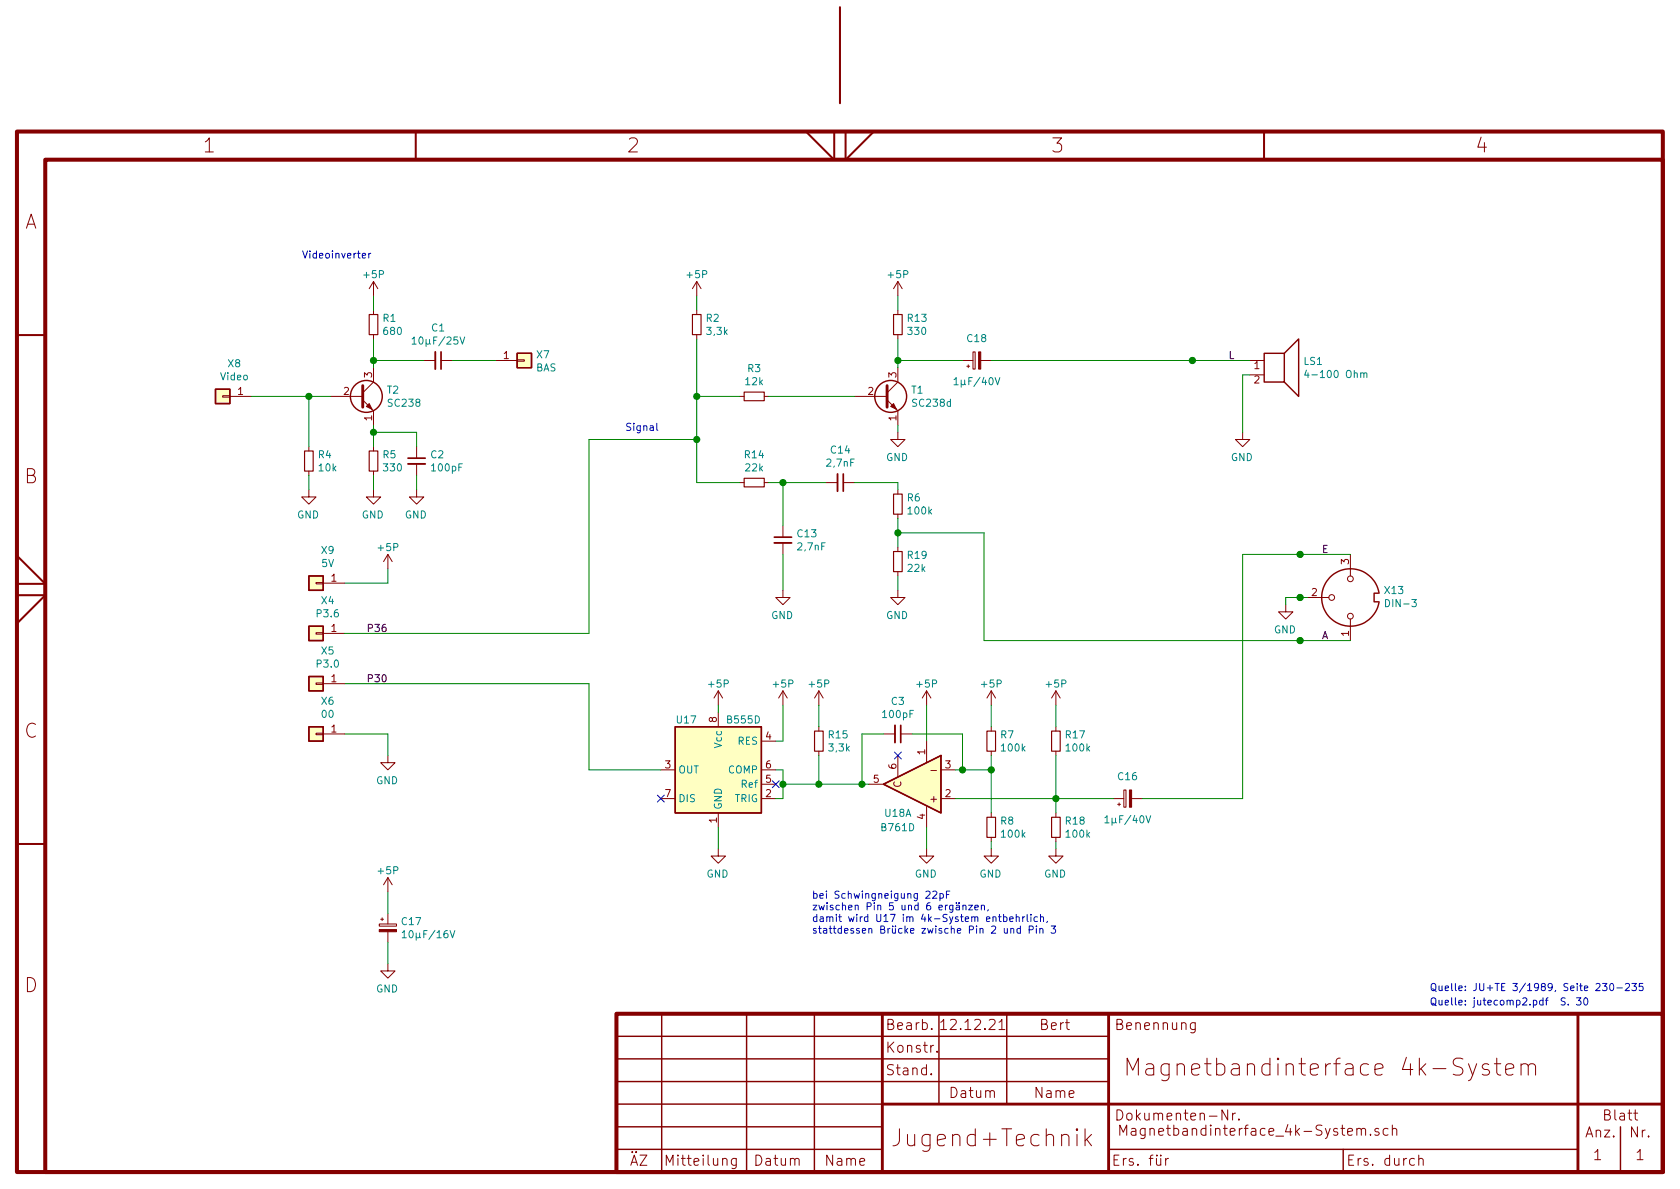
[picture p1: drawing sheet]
EESchema Schematic File Version 4
EELAYER 30 0
EELAYER END
$Descr A4 11693 8268
encoding utf-8
Sheet 1 1
Title "Magnetbandinterface 4k-System"
Date "12.12.21"
Rev "2"
Comp "Jugend+Technik"
Comment1 "Bert"
Comment2 ""
Comment3 ""
Comment4 ""
$EndDescr
Text Notes 9950 7000 0    50   ~ 0
Quelle: jutecomp2.pdf  S. 30
Text Notes 9950 6900 0    50   ~ 0
Quelle: JU+TE 3/1989, Seite 230-235
$Comp
L power:GND #PWR?
U 1 1
P 2700 5250
AR Path="/61281715/61254FA1" Ref="#PWR?"  Part="1" 
AR Path="/60FD40F8/61254FA1" Ref="#PWR?"  Part="1" 
AR Path="/61282124/61254FA1" Ref="#PWR0128"  Part="1" 
AR Path="/61254FA1" Ref="#PWR0128"  Part="1" 
F 0 "#PWR0128" H 2700 5000 50  0001 C CNN
F 1 "GND" H 2705 5077 50  0000 C CNN
F 2 "" H 2700 5250 50  0001 C CNN
F 3 "" H 2700 5250 50  0001 C CNN
	1    2700 5250
	-1   0    0    -1  
$EndComp
$Comp
L power:+5P #PWR?
U 1 1
P 2700 3950
AR Path="/61281715/61254FA7" Ref="#PWR?"  Part="1" 
AR Path="/60FD40F8/61254FA7" Ref="#PWR?"  Part="1" 
AR Path="/61282124/61254FA7" Ref="#PWR0129"  Part="1" 
AR Path="/61254FA7" Ref="#PWR0129"  Part="1" 
F 0 "#PWR0129" H 2700 3800 50  0001 C CNN
F 1 "+5P" H 2700 4100 50  0000 C CNN
F 2 "" H 2700 3950 50  0001 C CNN
F 3 "" H 2700 3950 50  0001 C CNN
	1    2700 3950
	-1   0    0    -1  
$EndComp
Wire Wire Line
	2700 5250 2700 5100
Wire Wire Line
	2700 4050 2700 3950
Text Label 2550 4750 0    50   ~ 0
P30
Wire Wire Line
	4100 4400 4100 3050
Wire Wire Line
	4100 3050 4850 3050
Wire Wire Line
	4850 3050 4850 2750
Connection ~ 4850 3050
Text Label 2550 4400 0    50   ~ 0
P36
Wire Wire Line
	5950 2750 5350 2750
$Comp
L power:+5P #PWR?
U 1 1
P 6250 2050
AR Path="/61281715/6127DF6F" Ref="#PWR?"  Part="1" 
AR Path="/60FD40F8/6127DF6F" Ref="#PWR?"  Part="1" 
AR Path="/61282124/6127DF6F" Ref="#PWR0133"  Part="1" 
AR Path="/6127DF6F" Ref="#PWR0133"  Part="1" 
F 0 "#PWR0133" H 6250 1900 50  0001 C CNN
F 1 "+5P" H 6250 2200 50  0000 C CNN
F 2 "" H 6250 2050 50  0001 C CNN
F 3 "" H 6250 2050 50  0001 C CNN
	1    6250 2050
	-1   0    0    -1  
$EndComp
$Comp
L Device:C_Small C?
U 1 1
P 5450 3750
AR Path="/61282C56/61283E0A" Ref="C?"  Part="1" 
AR Path="/61282124/61283E0A" Ref="C13"  Part="1" 
AR Path="/61283E0A" Ref="C13"  Part="1" 
F 0 "C13" H 5542 3796 50  0000 L CNN
F 1 "2,7nF" H 5542 3705 50  0000 L CNN
F 2 "Capacitor_THT:C_Rect_L9.0mm_W2.5mm_P7.50mm_MKT" H 5450 3750 50  0001 C CNN
F 3 "~" H 5450 3750 50  0001 C CNN
	1    5450 3750
	1    0    0    -1  
$EndComp
Wire Wire Line
	6250 3400 6250 3350
Wire Wire Line
	5350 3350 5450 3350
$Comp
L power:GND #PWR?
U 1 1
P 2700 6700
AR Path="/61281715/6128C658" Ref="#PWR?"  Part="1" 
AR Path="/60FD40F8/6128C658" Ref="#PWR?"  Part="1" 
AR Path="/61282124/6128C658" Ref="#PWR0134"  Part="1" 
AR Path="/6128C658" Ref="#PWR0134"  Part="1" 
F 0 "#PWR0134" H 2700 6450 50  0001 C CNN
F 1 "GND" H 2705 6527 50  0000 C CNN
F 2 "" H 2700 6700 50  0001 C CNN
F 3 "" H 2700 6700 50  0001 C CNN
	1    2700 6700
	-1   0    0    -1  
$EndComp
$Comp
L power:+5P #PWR?
U 1 1
P 2700 6200
AR Path="/61281715/6128C9C8" Ref="#PWR?"  Part="1" 
AR Path="/60FD40F8/6128C9C8" Ref="#PWR?"  Part="1" 
AR Path="/61282124/6128C9C8" Ref="#PWR0135"  Part="1" 
AR Path="/6128C9C8" Ref="#PWR0135"  Part="1" 
F 0 "#PWR0135" H 2700 6050 50  0001 C CNN
F 1 "+5P" H 2700 6350 50  0000 C CNN
F 2 "" H 2700 6200 50  0001 C CNN
F 3 "" H 2700 6200 50  0001 C CNN
	1    2700 6200
	-1   0    0    -1  
$EndComp
$Comp
L Device:CP_Small C?
U 1 1
P 2700 6450
AR Path="/61282C56/6128E5ED" Ref="C?"  Part="1" 
AR Path="/61282124/6128E5ED" Ref="C17"  Part="1" 
AR Path="/6128E5ED" Ref="C17"  Part="1" 
F 0 "C17" H 2788 6496 50  0000 L CNN
F 1 "10µF/16V" H 2788 6405 50  0000 L CNN
F 2 "Capacitor_THT:CP_Radial_D6.3mm_P2.50mm" H 2700 6450 50  0001 C CNN
F 3 "~" H 2700 6450 50  0001 C CNN
	1    2700 6450
	1    0    0    -1  
$EndComp
Wire Wire Line
	2700 6200 2700 6350
Wire Wire Line
	2700 6550 2700 6700
$Comp
L RFT_Analogschaltkreise:B555D U17
U 1 1
P 5000 5350
F 0 "U17" H 5300 5700 50  0000 R CNN
F 1 "B555D" H 4700 5700 50  0000 L CNN
F 2 "Package_DIP:DIP-8_W7.62mm" H 5000 4450 50  0001 C CNN
F 3 "https://www.tu-chemnitz.de/etit/zentral/ddr/b555.gif" H 5000 5350 50  0001 C CNN
	1    5000 5350
	-1   0    0    -1  
$EndComp
$Comp
L power:GND #PWR?
U 1 1
P 5000 5900
AR Path="/61281715/612928A2" Ref="#PWR?"  Part="1" 
AR Path="/60FD40F8/612928A2" Ref="#PWR?"  Part="1" 
AR Path="/61282124/612928A2" Ref="#PWR0136"  Part="1" 
AR Path="/612928A2" Ref="#PWR0136"  Part="1" 
F 0 "#PWR0136" H 5000 5650 50  0001 C CNN
F 1 "GND" H 5005 5727 50  0000 C CNN
F 2 "" H 5000 5900 50  0001 C CNN
F 3 "" H 5000 5900 50  0001 C CNN
	1    5000 5900
	-1   0    0    -1  
$EndComp
Wire Wire Line
	5000 5900 5000 5750
$Comp
L power:+5P #PWR?
U 1 1
P 5000 4900
AR Path="/61281715/61293538" Ref="#PWR?"  Part="1" 
AR Path="/60FD40F8/61293538" Ref="#PWR?"  Part="1" 
AR Path="/61282124/61293538" Ref="#PWR0137"  Part="1" 
AR Path="/61293538" Ref="#PWR0137"  Part="1" 
F 0 "#PWR0137" H 5000 4750 50  0001 C CNN
F 1 "+5P" H 5000 5050 50  0000 C CNN
F 2 "" H 5000 4900 50  0001 C CNN
F 3 "" H 5000 4900 50  0001 C CNN
	1    5000 4900
	-1   0    0    -1  
$EndComp
Wire Wire Line
	5000 4900 5000 4950
$Comp
L power:+5P #PWR?
U 1 1
P 5450 4900
AR Path="/61281715/61294D41" Ref="#PWR?"  Part="1" 
AR Path="/60FD40F8/61294D41" Ref="#PWR?"  Part="1" 
AR Path="/61282124/61294D41" Ref="#PWR0138"  Part="1" 
AR Path="/61294D41" Ref="#PWR0138"  Part="1" 
F 0 "#PWR0138" H 5450 4750 50  0001 C CNN
F 1 "+5P" H 5450 5050 50  0000 C CNN
F 2 "" H 5450 4900 50  0001 C CNN
F 3 "" H 5450 4900 50  0001 C CNN
	1    5450 4900
	1    0    0    -1  
$EndComp
Wire Wire Line
	5450 4900 5450 5150
Wire Wire Line
	5450 5150 5400 5150
Wire Wire Line
	4600 5350 4100 5350
Wire Wire Line
	4100 5350 4100 4750
NoConn ~ 4600 5550
NoConn ~ 5400 5450
$Comp
L power:+5P #PWR?
U 1 1
P 5700 4900
AR Path="/61281715/6129CB4C" Ref="#PWR?"  Part="1" 
AR Path="/60FD40F8/6129CB4C" Ref="#PWR?"  Part="1" 
AR Path="/61282124/6129CB4C" Ref="#PWR0139"  Part="1" 
AR Path="/6129CB4C" Ref="#PWR0139"  Part="1" 
F 0 "#PWR0139" H 5700 4750 50  0001 C CNN
F 1 "+5P" H 5700 5050 50  0000 C CNN
F 2 "" H 5700 4900 50  0001 C CNN
F 3 "" H 5700 4900 50  0001 C CNN
	1    5700 4900
	1    0    0    -1  
$EndComp
Wire Wire Line
	5400 5550 5450 5550
Wire Wire Line
	5400 5350 5450 5350
$Comp
L RFT_Analogschaltkreise:B761D U18
U 1 1
P 6350 5450
F 0 "U18" H 6450 5250 50  0000 C CNN
F 1 "B761D" H 6450 5150 50  0000 C CNN
F 2 "Package_DIP:DIP-6_W7.62mm" H 6350 4650 50  0001 C CNN
F 3 "https://www.tu-chemnitz.de/etit/zentral/ddr/b611.gif" H 6350 5450 50  0001 C CNN
	1    6350 5450
	-1   0    0    -1  
$EndComp
$Comp
L RFT_Analogschaltkreise:B761D U18
U 2 1
P 6350 5450
F 0 "U18" H 6162 5496 50  0001 R CNN
F 1 "B761D" H 6162 5405 50  0001 R CNN
F 2 "Package_DIP:DIP-6_W7.62mm" H 6350 4650 50  0001 C CNN
F 3 "https://www.tu-chemnitz.de/etit/zentral/ddr/b611.gif" H 6350 5450 50  0001 C CNN
	2    6350 5450
	-1   0    0    -1  
$EndComp
Wire Wire Line
	6050 5450 6000 5450
Connection ~ 5700 5450
$Comp
L power:+5P #PWR?
U 1 1
P 6450 4900
AR Path="/61281715/612A65ED" Ref="#PWR?"  Part="1" 
AR Path="/60FD40F8/612A65ED" Ref="#PWR?"  Part="1" 
AR Path="/61282124/612A65ED" Ref="#PWR0141"  Part="1" 
AR Path="/612A65ED" Ref="#PWR0141"  Part="1" 
F 0 "#PWR0141" H 6450 4750 50  0001 C CNN
F 1 "+5P" H 6450 5050 50  0000 C CNN
F 2 "" H 6450 4900 50  0001 C CNN
F 3 "" H 6450 4900 50  0001 C CNN
	1    6450 4900
	1    0    0    -1  
$EndComp
$Comp
L power:GND #PWR?
U 1 1
P 6450 5900
AR Path="/61281715/612A6A42" Ref="#PWR?"  Part="1" 
AR Path="/60FD40F8/612A6A42" Ref="#PWR?"  Part="1" 
AR Path="/61282124/612A6A42" Ref="#PWR0142"  Part="1" 
AR Path="/612A6A42" Ref="#PWR0142"  Part="1" 
F 0 "#PWR0142" H 6450 5650 50  0001 C CNN
F 1 "GND" H 6455 5727 50  0000 C CNN
F 2 "" H 6450 5900 50  0001 C CNN
F 3 "" H 6450 5900 50  0001 C CNN
	1    6450 5900
	-1   0    0    -1  
$EndComp
Wire Wire Line
	6450 5900 6450 5750
Wire Wire Line
	6450 5150 6450 4900
NoConn ~ 6250 5250
$Comp
L power:GND #PWR?
U 1 1
P 6900 5900
AR Path="/61281715/612AAA98" Ref="#PWR?"  Part="1" 
AR Path="/60FD40F8/612AAA98" Ref="#PWR?"  Part="1" 
AR Path="/61282124/612AAA98" Ref="#PWR0143"  Part="1" 
AR Path="/612AAA98" Ref="#PWR0143"  Part="1" 
F 0 "#PWR0143" H 6900 5650 50  0001 C CNN
F 1 "GND" H 6905 5727 50  0000 C CNN
F 2 "" H 6900 5900 50  0001 C CNN
F 3 "" H 6900 5900 50  0001 C CNN
	1    6900 5900
	-1   0    0    -1  
$EndComp
$Comp
L power:+5P #PWR?
U 1 1
P 6900 4900
AR Path="/61281715/612AAD35" Ref="#PWR?"  Part="1" 
AR Path="/60FD40F8/612AAD35" Ref="#PWR?"  Part="1" 
AR Path="/61282124/612AAD35" Ref="#PWR0144"  Part="1" 
AR Path="/612AAD35" Ref="#PWR0144"  Part="1" 
F 0 "#PWR0144" H 6900 4750 50  0001 C CNN
F 1 "+5P" H 6900 5050 50  0000 C CNN
F 2 "" H 6900 4900 50  0001 C CNN
F 3 "" H 6900 4900 50  0001 C CNN
	1    6900 4900
	1    0    0    -1  
$EndComp
Wire Wire Line
	6900 4900 6900 5050
Wire Wire Line
	6900 5850 6900 5900
$Comp
L power:GND #PWR?
U 1 1
P 7350 5900
AR Path="/61281715/612B4BE2" Ref="#PWR?"  Part="1" 
AR Path="/60FD40F8/612B4BE2" Ref="#PWR?"  Part="1" 
AR Path="/61282124/612B4BE2" Ref="#PWR0145"  Part="1" 
AR Path="/612B4BE2" Ref="#PWR0145"  Part="1" 
F 0 "#PWR0145" H 7350 5650 50  0001 C CNN
F 1 "GND" H 7355 5727 50  0000 C CNN
F 2 "" H 7350 5900 50  0001 C CNN
F 3 "" H 7350 5900 50  0001 C CNN
	1    7350 5900
	-1   0    0    -1  
$EndComp
$Comp
L power:+5P #PWR?
U 1 1
P 7350 4900
AR Path="/61281715/612B4EE5" Ref="#PWR?"  Part="1" 
AR Path="/60FD40F8/612B4EE5" Ref="#PWR?"  Part="1" 
AR Path="/61282124/612B4EE5" Ref="#PWR0146"  Part="1" 
AR Path="/612B4EE5" Ref="#PWR0146"  Part="1" 
F 0 "#PWR0146" H 7350 4750 50  0001 C CNN
F 1 "+5P" H 7350 5050 50  0000 C CNN
F 2 "" H 7350 4900 50  0001 C CNN
F 3 "" H 7350 4900 50  0001 C CNN
	1    7350 4900
	1    0    0    -1  
$EndComp
Connection ~ 7350 5550
$Comp
L power:GND #PWR?
U 1 1
P 6250 4100
AR Path="/61281715/612C6C13" Ref="#PWR?"  Part="1" 
AR Path="/60FD40F8/612C6C13" Ref="#PWR?"  Part="1" 
AR Path="/61282124/612C6C13" Ref="#PWR0147"  Part="1" 
AR Path="/612C6C13" Ref="#PWR0147"  Part="1" 
F 0 "#PWR0147" H 6250 3850 50  0001 C CNN
F 1 "GND" H 6255 3927 50  0000 C CNN
F 2 "" H 6250 4100 50  0001 C CNN
F 3 "" H 6250 4100 50  0001 C CNN
	1    6250 4100
	-1   0    0    -1  
$EndComp
$Comp
L Connector:DIN-3 X13
U 1 1
P 9400 4150
F 0 "X13" V 9446 3920 50  0000 R CNN
F 1 "DIN-3" V 9355 3920 50  0000 R CNN
F 2 "Connector_PinHeader_2.54mm:PinHeader_1x03_P2.54mm_Vertical" H 9400 4150 50  0001 C CNN
F 3 "http://www.mouser.com/ds/2/18/40_c091_abd_e-75918.pdf" H 9400 4150 50  0001 C CNN
	1    9400 4150
	0    -1   -1   0   
$EndComp
$Comp
L power:GND #PWR?
U 1 1
P 8950 4200
AR Path="/61281715/612D6E89" Ref="#PWR?"  Part="1" 
AR Path="/60FD40F8/612D6E89" Ref="#PWR?"  Part="1" 
AR Path="/61282124/612D6E89" Ref="#PWR0149"  Part="1" 
AR Path="/612D6E89" Ref="#PWR0149"  Part="1" 
F 0 "#PWR0149" H 8950 3950 50  0001 C CNN
F 1 "GND" H 8955 4027 50  0000 C CNN
F 2 "" H 8950 4200 50  0001 C CNN
F 3 "" H 8950 4200 50  0001 C CNN
	1    8950 4200
	-1   0    0    -1  
$EndComp
Wire Wire Line
	9400 4450 9050 4450
Connection ~ 6250 3700
Wire Wire Line
	6250 3700 6250 3600
Wire Wire Line
	8650 3850 8650 5550
Wire Wire Line
	7950 5550 8650 5550
$Comp
L Device:CP_Small C?
U 1 1
P 6800 2500
AR Path="/61282C56/612E0742" Ref="C?"  Part="1" 
AR Path="/61282124/612E0742" Ref="C18"  Part="1" 
AR Path="/612E0742" Ref="C18"  Part="1" 
F 0 "C18" V 6950 2500 50  0000 C CNN
F 1 "1µF/40V" V 6650 2500 50  0000 C CNN
F 2 "Capacitor_THT:CP_Radial_D6.3mm_P2.50mm" H 6800 2500 50  0001 C CNN
F 3 "~" H 6800 2500 50  0001 C CNN
	1    6800 2500
	0    -1   -1   0   
$EndComp
$Comp
L Device:Speaker LS1
U 1 1
P 8900 2500
F 0 "LS1" H 9070 2496 50  0000 L CNN
F 1 "4-100 Ohm" H 9070 2405 50  0000 L CNN
F 2 "TerminalBlock_RND:TerminalBlock_RND_205-00001_1x02_P5.00mm_Horizontal" H 8900 2300 50  0001 C CNN
F 3 "~" H 8890 2450 50  0001 C CNN
	1    8900 2500
	1    0    0    -1  
$EndComp
Wire Wire Line
	8700 2500 8300 2500
Wire Wire Line
	6250 2350 6250 2500
Wire Wire Line
	6700 2500 6250 2500
Connection ~ 6250 2500
Wire Wire Line
	6250 2500 6250 2550
$Comp
L power:GND #PWR?
U 1 1
P 8650 3000
AR Path="/61281715/612E5402" Ref="#PWR?"  Part="1" 
AR Path="/60FD40F8/612E5402" Ref="#PWR?"  Part="1" 
AR Path="/61282124/612E5402" Ref="#PWR0150"  Part="1" 
AR Path="/612E5402" Ref="#PWR0150"  Part="1" 
F 0 "#PWR0150" H 8650 2750 50  0001 C CNN
F 1 "GND" H 8655 2827 50  0000 C CNN
F 2 "" H 8650 3000 50  0001 C CNN
F 3 "" H 8650 3000 50  0001 C CNN
	1    8650 3000
	-1   0    0    -1  
$EndComp
Wire Wire Line
	8650 3000 8650 2600
Wire Wire Line
	8650 2600 8700 2600
Text Label 8550 2500 0    50   ~ 0
L
Text Label 9200 3850 0    50   ~ 0
E
Text Label 9200 4450 0    50   ~ 0
A
$Comp
L power:GND #PWR?
U 1 1
P 6250 3000
AR Path="/61281715/612FDDBB" Ref="#PWR?"  Part="1" 
AR Path="/60FD40F8/612FDDBB" Ref="#PWR?"  Part="1" 
AR Path="/61282124/612FDDBB" Ref="#PWR0151"  Part="1" 
AR Path="/612FDDBB" Ref="#PWR0151"  Part="1" 
F 0 "#PWR0151" H 6250 2750 50  0001 C CNN
F 1 "GND" H 6255 2827 50  0000 C CNN
F 2 "" H 6250 3000 50  0001 C CNN
F 3 "" H 6250 3000 50  0001 C CNN
	1    6250 3000
	-1   0    0    -1  
$EndComp
$Comp
L power:GND #PWR?
U 1 1
P 5450 4100
AR Path="/61281715/61306147" Ref="#PWR?"  Part="1" 
AR Path="/60FD40F8/61306147" Ref="#PWR?"  Part="1" 
AR Path="/61282124/61306147" Ref="#PWR0152"  Part="1" 
AR Path="/61306147" Ref="#PWR0152"  Part="1" 
F 0 "#PWR0152" H 5450 3850 50  0001 C CNN
F 1 "GND" H 5455 3927 50  0000 C CNN
F 2 "" H 5450 4100 50  0001 C CNN
F 3 "" H 5450 4100 50  0001 C CNN
	1    5450 4100
	-1   0    0    -1  
$EndComp
Wire Wire Line
	5450 4100 5450 3850
Wire Wire Line
	5450 3650 5450 3350
Connection ~ 5450 3350
Wire Wire Line
	5450 3350 5750 3350
Wire Wire Line
	6250 2950 6250 3000
Wire Wire Line
	8950 4150 8950 4200
Wire Wire Line
	8950 4150 9050 4150
Wire Wire Line
	6250 3700 6850 3700
Wire Wire Line
	6850 3700 6850 4450
Wire Wire Line
	8650 3850 9050 3850
Text Notes 4350 3000 0    50   ~ 0
Signal
$Comp
L Device:CP_Small C?
U 1 1
P 7850 5550
AR Path="/61282C56/61AD3CD7" Ref="C?"  Part="1" 
AR Path="/61282124/61AD3CD7" Ref="C?"  Part="1" 
AR Path="/61AD3CD7" Ref="C16"  Part="1" 
F 0 "C16" V 8000 5550 50  0000 C CNN
F 1 "1µF/40V" V 7700 5550 50  0000 C CNN
F 2 "Capacitor_THT:CP_Radial_D6.3mm_P2.50mm" H 7850 5550 50  0001 C CNN
F 3 "~" H 7850 5550 50  0001 C CNN
	1    7850 5550
	0    -1   -1   0   
$EndComp
$Comp
L Device:R_Small R7
U 1 1
P 6900 5150
F 0 "R7" H 6959 5196 50  0000 L CNN
F 1 "100k" H 6959 5105 50  0000 L CNN
F 2 "Tiny2k_Bauteile:R_Axial_TGL8728_L5.9mm_D2.4mm_P12.50mm_Horizontal" H 6900 5150 50  0001 C CNN
F 3 "~" H 6900 5150 50  0001 C CNN
	1    6900 5150
	1    0    0    -1  
$EndComp
Wire Wire Line
	6900 5250 6900 5350
$Comp
L Device:R_Small R8
U 1 1
P 6900 5750
F 0 "R8" H 6959 5796 50  0000 L CNN
F 1 "100k" H 6959 5705 50  0000 L CNN
F 2 "Tiny2k_Bauteile:R_Axial_TGL8728_L5.9mm_D2.4mm_P12.50mm_Horizontal" H 6900 5750 50  0001 C CNN
F 3 "~" H 6900 5750 50  0001 C CNN
	1    6900 5750
	1    0    0    -1  
$EndComp
Wire Wire Line
	6650 5350 6700 5350
Connection ~ 6900 5350
Wire Wire Line
	6900 5350 6900 5650
$Comp
L Device:C_Small C3
U 1 1
P 6250 5100
F 0 "C3" V 6021 5100 50  0000 C CNN
F 1 "100pF" V 6112 5100 50  0000 C CNN
F 2 "Capacitor_THT:C_Disc_D4.3mm_W1.9mm_P5.00mm" H 6250 5100 50  0001 C CNN
F 3 "~" H 6250 5100 50  0001 C CNN
	1    6250 5100
	0    1    1    0   
$EndComp
Wire Wire Line
	6150 5100 6000 5100
Wire Wire Line
	6000 5100 6000 5450
Connection ~ 6000 5450
Wire Wire Line
	6000 5450 5700 5450
Wire Wire Line
	6350 5100 6700 5100
Wire Wire Line
	6700 5100 6700 5350
Connection ~ 6700 5350
Wire Wire Line
	6700 5350 6900 5350
$Comp
L RFT_Transistoren_und_Dioden:SC238 T1
U 1 1
P 6150 2750
F 0 "T1" H 6340 2796 50  0000 L CNN
F 1 "SC238d" H 6340 2705 50  0000 L CNN
F 2 "Package_TO_SOT_THT:TO-92_Inline_Wide" H 6200 2750 50  0001 C CNN
F 3 "https://www.tu-chemnitz.de/etit/zentral/ddr/sc236.gif" H 6200 2750 50  0001 C CNN
	1    6150 2750
	1    0    0    -1  
$EndComp
$Comp
L Device:R_Small R13
U 1 1
P 6250 2250
F 0 "R13" H 6309 2296 50  0000 L CNN
F 1 "330" H 6309 2205 50  0000 L CNN
F 2 "Tiny2k_Bauteile:R_Axial_TGL8728_L5.9mm_D2.4mm_P12.50mm_Horizontal" H 6250 2250 50  0001 C CNN
F 3 "~" H 6250 2250 50  0001 C CNN
	1    6250 2250
	1    0    0    -1  
$EndComp
Wire Wire Line
	6250 2050 6250 2150
$Comp
L Device:R_Small R3
U 1 1
P 5250 2750
F 0 "R3" V 5054 2750 50  0000 C CNN
F 1 "12k" V 5145 2750 50  0000 C CNN
F 2 "Tiny2k_Bauteile:R_Axial_TGL8728_L5.9mm_D2.4mm_P12.50mm_Horizontal" H 5250 2750 50  0001 C CNN
F 3 "~" H 5250 2750 50  0001 C CNN
	1    5250 2750
	0    1    1    0   
$EndComp
$Comp
L Device:R_Small R2
U 1 1
P 4850 2250
F 0 "R2" H 4909 2296 50  0000 L CNN
F 1 "3,3k" H 4909 2205 50  0000 L CNN
F 2 "Tiny2k_Bauteile:R_Axial_TGL8728_L5.9mm_D2.4mm_P12.50mm_Horizontal" H 4850 2250 50  0001 C CNN
F 3 "~" H 4850 2250 50  0001 C CNN
	1    4850 2250
	1    0    0    -1  
$EndComp
$Comp
L power:+5P #PWR?
U 1 1
P 4850 2050
AR Path="/61281715/61AFDF85" Ref="#PWR?"  Part="1" 
AR Path="/60FD40F8/61AFDF85" Ref="#PWR?"  Part="1" 
AR Path="/61282124/61AFDF85" Ref="#PWR?"  Part="1" 
AR Path="/61AFDF85" Ref="#PWR02"  Part="1" 
F 0 "#PWR02" H 4850 1900 50  0001 C CNN
F 1 "+5P" H 4850 2200 50  0000 C CNN
F 2 "" H 4850 2050 50  0001 C CNN
F 3 "" H 4850 2050 50  0001 C CNN
	1    4850 2050
	-1   0    0    -1  
$EndComp
Wire Wire Line
	4850 2050 4850 2150
Wire Wire Line
	4850 2350 4850 2750
Connection ~ 4850 2750
Wire Wire Line
	4850 2750 5150 2750
$Comp
L Device:R_Small R14
U 1 1
P 5250 3350
F 0 "R14" V 5054 3350 50  0000 C CNN
F 1 "22k" V 5145 3350 50  0000 C CNN
F 2 "Tiny2k_Bauteile:R_Axial_TGL8728_L5.9mm_D2.4mm_P12.50mm_Horizontal" H 5250 3350 50  0001 C CNN
F 3 "~" H 5250 3350 50  0001 C CNN
	1    5250 3350
	0    1    1    0   
$EndComp
$Comp
L Device:C_Small C14
U 1 1
P 5850 3350
F 0 "C14" V 5621 3350 50  0000 C CNN
F 1 "2,7nF" V 5712 3350 50  0000 C CNN
F 2 "Capacitor_THT:C_Rect_L9.0mm_W2.5mm_P7.50mm_MKT" H 5850 3350 50  0001 C CNN
F 3 "~" H 5850 3350 50  0001 C CNN
	1    5850 3350
	0    1    1    0   
$EndComp
Wire Wire Line
	5950 3350 6250 3350
$Comp
L Device:R_Small R6
U 1 1
P 6250 3500
F 0 "R6" H 6309 3546 50  0000 L CNN
F 1 "100k" H 6309 3455 50  0000 L CNN
F 2 "Tiny2k_Bauteile:R_Axial_TGL8728_L5.9mm_D2.4mm_P12.50mm_Horizontal" H 6250 3500 50  0001 C CNN
F 3 "~" H 6250 3500 50  0001 C CNN
	1    6250 3500
	1    0    0    -1  
$EndComp
$Comp
L Device:R_Small R19
U 1 1
P 6250 3900
F 0 "R19" H 6309 3946 50  0000 L CNN
F 1 "22k" H 6309 3855 50  0000 L CNN
F 2 "Tiny2k_Bauteile:R_Axial_TGL8728_L5.9mm_D2.4mm_P12.50mm_Horizontal" H 6250 3900 50  0001 C CNN
F 3 "~" H 6250 3900 50  0001 C CNN
	1    6250 3900
	1    0    0    -1  
$EndComp
Wire Wire Line
	6250 3700 6250 3800
Wire Wire Line
	6250 4000 6250 4100
$Comp
L power:+5P #PWR?
U 1 1
P 2600 2050
AR Path="/61281715/61B24BA1" Ref="#PWR?"  Part="1" 
AR Path="/60FD40F8/61B24BA1" Ref="#PWR?"  Part="1" 
AR Path="/61282124/61B24BA1" Ref="#PWR?"  Part="1" 
AR Path="/61B24BA1" Ref="#PWR01"  Part="1" 
F 0 "#PWR01" H 2600 1900 50  0001 C CNN
F 1 "+5P" H 2600 2200 50  0000 C CNN
F 2 "" H 2600 2050 50  0001 C CNN
F 3 "" H 2600 2050 50  0001 C CNN
	1    2600 2050
	-1   0    0    -1  
$EndComp
$Comp
L Device:R_Small R1
U 1 1
P 2600 2250
F 0 "R1" H 2659 2296 50  0000 L CNN
F 1 "680" H 2659 2205 50  0000 L CNN
F 2 "Tiny2k_Bauteile:R_Axial_TGL8728_L5.9mm_D2.4mm_P12.50mm_Horizontal" H 2600 2250 50  0001 C CNN
F 3 "~" H 2600 2250 50  0001 C CNN
	1    2600 2250
	1    0    0    -1  
$EndComp
$Comp
L Device:C_Small C1
U 1 1
P 3050 2500
F 0 "C1" V 2821 2500 50  0000 C CNN
F 1 "10µF/25V" V 2912 2500 50  0000 C CNN
F 2 "Capacitor_THT:CP_Radial_D6.3mm_P2.50mm" H 3050 2500 50  0001 C CNN
F 3 "~" H 3050 2500 50  0001 C CNN
	1    3050 2500
	0    1    1    0   
$EndComp
$Comp
L RFT_Transistoren_und_Dioden:SC238 T2
U 1 1
P 2500 2750
F 0 "T2" H 2690 2796 50  0000 L CNN
F 1 "SC238" H 2690 2705 50  0000 L CNN
F 2 "Package_TO_SOT_THT:TO-92_Inline_Wide" H 2550 2750 50  0001 C CNN
F 3 "https://www.tu-chemnitz.de/etit/zentral/ddr/sc236.gif" H 2550 2750 50  0001 C CNN
	1    2500 2750
	1    0    0    -1  
$EndComp
$Comp
L Device:R_Small R5
U 1 1
P 2600 3200
F 0 "R5" H 2659 3246 50  0000 L CNN
F 1 "330" H 2659 3155 50  0000 L CNN
F 2 "Tiny2k_Bauteile:R_Axial_TGL8728_L5.9mm_D2.4mm_P12.50mm_Horizontal" H 2600 3200 50  0001 C CNN
F 3 "~" H 2600 3200 50  0001 C CNN
	1    2600 3200
	1    0    0    -1  
$EndComp
$Comp
L Device:C_Small C?
U 1 1
P 2900 3200
AR Path="/61282C56/61B265D5" Ref="C?"  Part="1" 
AR Path="/61282124/61B265D5" Ref="C?"  Part="1" 
AR Path="/61B265D5" Ref="C2"  Part="1" 
F 0 "C2" H 2992 3246 50  0000 L CNN
F 1 "100pF" H 2992 3155 50  0000 L CNN
F 2 "Capacitor_THT:C_Rect_L9.0mm_W2.5mm_P7.50mm_MKT" H 2900 3200 50  0001 C CNN
F 3 "~" H 2900 3200 50  0001 C CNN
	1    2900 3200
	1    0    0    -1  
$EndComp
$Comp
L Device:R_Small R4
U 1 1
P 2150 3200
F 0 "R4" H 2209 3246 50  0000 L CNN
F 1 "10k" H 2209 3155 50  0000 L CNN
F 2 "Tiny2k_Bauteile:R_Axial_TGL8728_L5.9mm_D2.4mm_P12.50mm_Horizontal" H 2150 3200 50  0001 C CNN
F 3 "~" H 2150 3200 50  0001 C CNN
	1    2150 3200
	1    0    0    -1  
$EndComp
$Comp
L power:GND #PWR?
U 1 1
P 2900 3400
AR Path="/61281715/61B27062" Ref="#PWR?"  Part="1" 
AR Path="/60FD40F8/61B27062" Ref="#PWR?"  Part="1" 
AR Path="/61282124/61B27062" Ref="#PWR?"  Part="1" 
AR Path="/61B27062" Ref="#PWR05"  Part="1" 
F 0 "#PWR05" H 2900 3150 50  0001 C CNN
F 1 "GND" H 2905 3227 50  0000 C CNN
F 2 "" H 2900 3400 50  0001 C CNN
F 3 "" H 2900 3400 50  0001 C CNN
	1    2900 3400
	-1   0    0    -1  
$EndComp
$Comp
L power:GND #PWR?
U 1 1
P 2600 3400
AR Path="/61281715/61B27386" Ref="#PWR?"  Part="1" 
AR Path="/60FD40F8/61B27386" Ref="#PWR?"  Part="1" 
AR Path="/61282124/61B27386" Ref="#PWR?"  Part="1" 
AR Path="/61B27386" Ref="#PWR04"  Part="1" 
F 0 "#PWR04" H 2600 3150 50  0001 C CNN
F 1 "GND" H 2605 3227 50  0000 C CNN
F 2 "" H 2600 3400 50  0001 C CNN
F 3 "" H 2600 3400 50  0001 C CNN
	1    2600 3400
	-1   0    0    -1  
$EndComp
$Comp
L power:GND #PWR?
U 1 1
P 2150 3400
AR Path="/61281715/61B276F2" Ref="#PWR?"  Part="1" 
AR Path="/60FD40F8/61B276F2" Ref="#PWR?"  Part="1" 
AR Path="/61282124/61B276F2" Ref="#PWR?"  Part="1" 
AR Path="/61B276F2" Ref="#PWR03"  Part="1" 
F 0 "#PWR03" H 2150 3150 50  0001 C CNN
F 1 "GND" H 2155 3227 50  0000 C CNN
F 2 "" H 2150 3400 50  0001 C CNN
F 3 "" H 2150 3400 50  0001 C CNN
	1    2150 3400
	-1   0    0    -1  
$EndComp
Wire Wire Line
	2150 3400 2150 3300
Wire Wire Line
	2150 2750 2300 2750
Wire Wire Line
	2150 3100 2150 2750
Wire Wire Line
	2600 3400 2600 3300
Wire Wire Line
	2600 3100 2600 3000
Wire Wire Line
	2600 3000 2900 3000
Wire Wire Line
	2900 3000 2900 3100
Wire Wire Line
	2900 3300 2900 3400
Connection ~ 2600 3000
Wire Wire Line
	2600 3000 2600 2950
Wire Wire Line
	2600 2050 2600 2150
Wire Wire Line
	2600 2350 2600 2500
Wire Wire Line
	2950 2500 2600 2500
Connection ~ 2600 2500
Wire Wire Line
	2600 2500 2600 2550
Connection ~ 2150 2750
Text Notes 2100 1800 0    50   ~ 0
Videoinverter
Wire Wire Line
	6650 5550 7350 5550
Wire Wire Line
	7750 5550 7350 5550
Wire Wire Line
	4850 3050 4850 3350
Wire Wire Line
	4850 3350 5150 3350
$Comp
L Device:R_Small R17
U 1 1
P 7350 5150
F 0 "R17" H 7409 5196 50  0000 L CNN
F 1 "100k" H 7409 5105 50  0000 L CNN
F 2 "Tiny2k_Bauteile:R_Axial_TGL8728_L5.9mm_D2.4mm_P12.50mm_Horizontal" H 7350 5150 50  0001 C CNN
F 3 "~" H 7350 5150 50  0001 C CNN
	1    7350 5150
	1    0    0    -1  
$EndComp
Wire Wire Line
	7350 4900 7350 5050
Wire Wire Line
	7350 5250 7350 5550
$Comp
L Device:R_Small R18
U 1 1
P 7350 5750
F 0 "R18" H 7409 5796 50  0000 L CNN
F 1 "100k" H 7409 5705 50  0000 L CNN
F 2 "Tiny2k_Bauteile:R_Axial_TGL8728_L5.9mm_D2.4mm_P12.50mm_Horizontal" H 7350 5750 50  0001 C CNN
F 3 "~" H 7350 5750 50  0001 C CNN
	1    7350 5750
	1    0    0    -1  
$EndComp
Wire Wire Line
	7350 5550 7350 5650
Wire Wire Line
	7350 5850 7350 5900
$Comp
L Device:R_Small R15
U 1 1
P 5700 5150
F 0 "R15" H 5759 5196 50  0000 L CNN
F 1 "3,3k" H 5759 5105 50  0000 L CNN
F 2 "Tiny2k_Bauteile:R_Axial_TGL8728_L5.9mm_D2.4mm_P12.50mm_Horizontal" H 5700 5150 50  0001 C CNN
F 3 "~" H 5700 5150 50  0001 C CNN
	1    5700 5150
	1    0    0    -1  
$EndComp
Wire Wire Line
	5700 4900 5700 5050
$Comp
L Connector:TestPoint_Small TP1
U 1 1
P 9050 3850
F 0 "TP1" H 9098 3896 50  0001 L CNN
F 1 "E" H 9100 3900 50  0001 L CNN
F 2 "TestPoint:TestPoint_Loop_D2.54mm_Drill1.5mm_Beaded" H 9250 3850 50  0001 C CNN
F 3 "~" H 9250 3850 50  0001 C CNN
	1    9050 3850
	1    0    0    -1  
$EndComp
Connection ~ 9050 3850
Wire Wire Line
	9050 3850 9400 3850
$Comp
L Connector:TestPoint_Small TP2
U 1 1
P 9050 4150
F 0 "TP2" H 9098 4196 50  0001 L CNN
F 1 "00" H 9100 4200 50  0001 L CNN
F 2 "TestPoint:TestPoint_Loop_D2.54mm_Drill1.5mm_Beaded" H 9250 4150 50  0001 C CNN
F 3 "~" H 9250 4150 50  0001 C CNN
	1    9050 4150
	1    0    0    -1  
$EndComp
Connection ~ 9050 4150
Wire Wire Line
	9050 4150 9100 4150
$Comp
L Connector:TestPoint_Small TP3
U 1 1
P 9050 4450
F 0 "TP3" H 9098 4496 50  0001 L CNN
F 1 "A" H 9100 4500 50  0001 L CNN
F 2 "TestPoint:TestPoint_Loop_D2.54mm_Drill1.5mm_Beaded" H 9250 4450 50  0001 C CNN
F 3 "~" H 9250 4450 50  0001 C CNN
	1    9050 4450
	1    0    0    -1  
$EndComp
Connection ~ 9050 4450
Wire Wire Line
	9050 4450 6850 4450
Wire Wire Line
	3150 2500 3450 2500
Wire Wire Line
	1750 2750 2150 2750
$Comp
L Connector:TestPoint_Small TP10
U 1 1
P 8300 2500
F 0 "TP10" H 8348 2546 50  0001 L CNN
F 1 "L" H 8350 2550 50  0001 L CNN
F 2 "TestPoint:TestPoint_Loop_D2.54mm_Drill1.5mm_Beaded" H 8500 2500 50  0001 C CNN
F 3 "~" H 8500 2500 50  0001 C CNN
	1    8300 2500
	1    0    0    -1  
$EndComp
Connection ~ 8300 2500
Wire Wire Line
	8300 2500 6900 2500
Wire Wire Line
	5450 5350 5450 5450
Wire Wire Line
	5450 5450 5700 5450
Connection ~ 5450 5450
Wire Wire Line
	5450 5450 5450 5550
Wire Wire Line
	5700 5250 5700 5450
$Comp
L Connector_Generic:Conn_01x01 X8
U 1 1
P 1550 2750
F 0 "X8" H 1468 2525 50  0000 C CNN
F 1 "Video" H 1468 2616 50  0000 C CNN
F 2 "TestPoint:TestPoint_Loop_D2.54mm_Drill1.5mm_Beaded" H 1550 2750 50  0001 C CNN
F 3 "~" H 1550 2750 50  0001 C CNN
	1    1550 2750
	-1   0    0    1   
$EndComp
$Comp
L Connector_Generic:Conn_01x01 X9
U 1 1
P 2200 4050
F 0 "X9" H 2118 3825 50  0000 C CNN
F 1 "5V" H 2118 3916 50  0000 C CNN
F 2 "TestPoint:TestPoint_Loop_D2.54mm_Drill1.5mm_Beaded" H 2200 4050 50  0001 C CNN
F 3 "~" H 2200 4050 50  0001 C CNN
	1    2200 4050
	-1   0    0    1   
$EndComp
Wire Wire Line
	2400 4050 2700 4050
$Comp
L Connector_Generic:Conn_01x01 X6
U 1 1
P 2200 5100
F 0 "X6" H 2118 4875 50  0000 C CNN
F 1 "00" H 2118 4966 50  0000 C CNN
F 2 "TestPoint:TestPoint_Loop_D2.54mm_Drill1.5mm_Beaded" H 2200 5100 50  0001 C CNN
F 3 "~" H 2200 5100 50  0001 C CNN
	1    2200 5100
	-1   0    0    1   
$EndComp
Wire Wire Line
	2400 5100 2700 5100
$Comp
L Connector_Generic:Conn_01x01 X5
U 1 1
P 2200 4750
F 0 "X5" H 2118 4525 50  0000 C CNN
F 1 "P3.0" H 2118 4616 50  0000 C CNN
F 2 "TestPoint:TestPoint_Loop_D2.54mm_Drill1.5mm_Beaded" H 2200 4750 50  0001 C CNN
F 3 "~" H 2200 4750 50  0001 C CNN
	1    2200 4750
	-1   0    0    1   
$EndComp
Wire Wire Line
	2400 4750 4100 4750
$Comp
L Connector_Generic:Conn_01x01 X4
U 1 1
P 2200 4400
F 0 "X4" H 2118 4175 50  0000 C CNN
F 1 "P3.6" H 2118 4266 50  0000 C CNN
F 2 "TestPoint:TestPoint_Loop_D2.54mm_Drill1.5mm_Beaded" H 2200 4400 50  0001 C CNN
F 3 "~" H 2200 4400 50  0001 C CNN
	1    2200 4400
	-1   0    0    1   
$EndComp
Wire Wire Line
	2400 4400 4100 4400
$Comp
L Connector_Generic:Conn_01x01 X7
U 1 1
P 3650 2500
F 0 "X7" H 3730 2542 50  0000 L CNN
F 1 "BAS" H 3730 2451 50  0000 L CNN
F 2 "TestPoint:TestPoint_Loop_D2.54mm_Drill1.5mm_Beaded" H 3650 2500 50  0001 C CNN
F 3 "~" H 3650 2500 50  0001 C CNN
	1    3650 2500
	1    0    0    -1  
$EndComp
Text Notes 5650 6500 0    50   ~ 0
bei Schwingneigung 22pF\nzwischen Pin 5 und 6 ergänzen,\ndamit wird U17 im 4k-System entbehrlich,\nstattdessen Brücke zwische Pin 2 und Pin 3
$EndSCHEMATC
